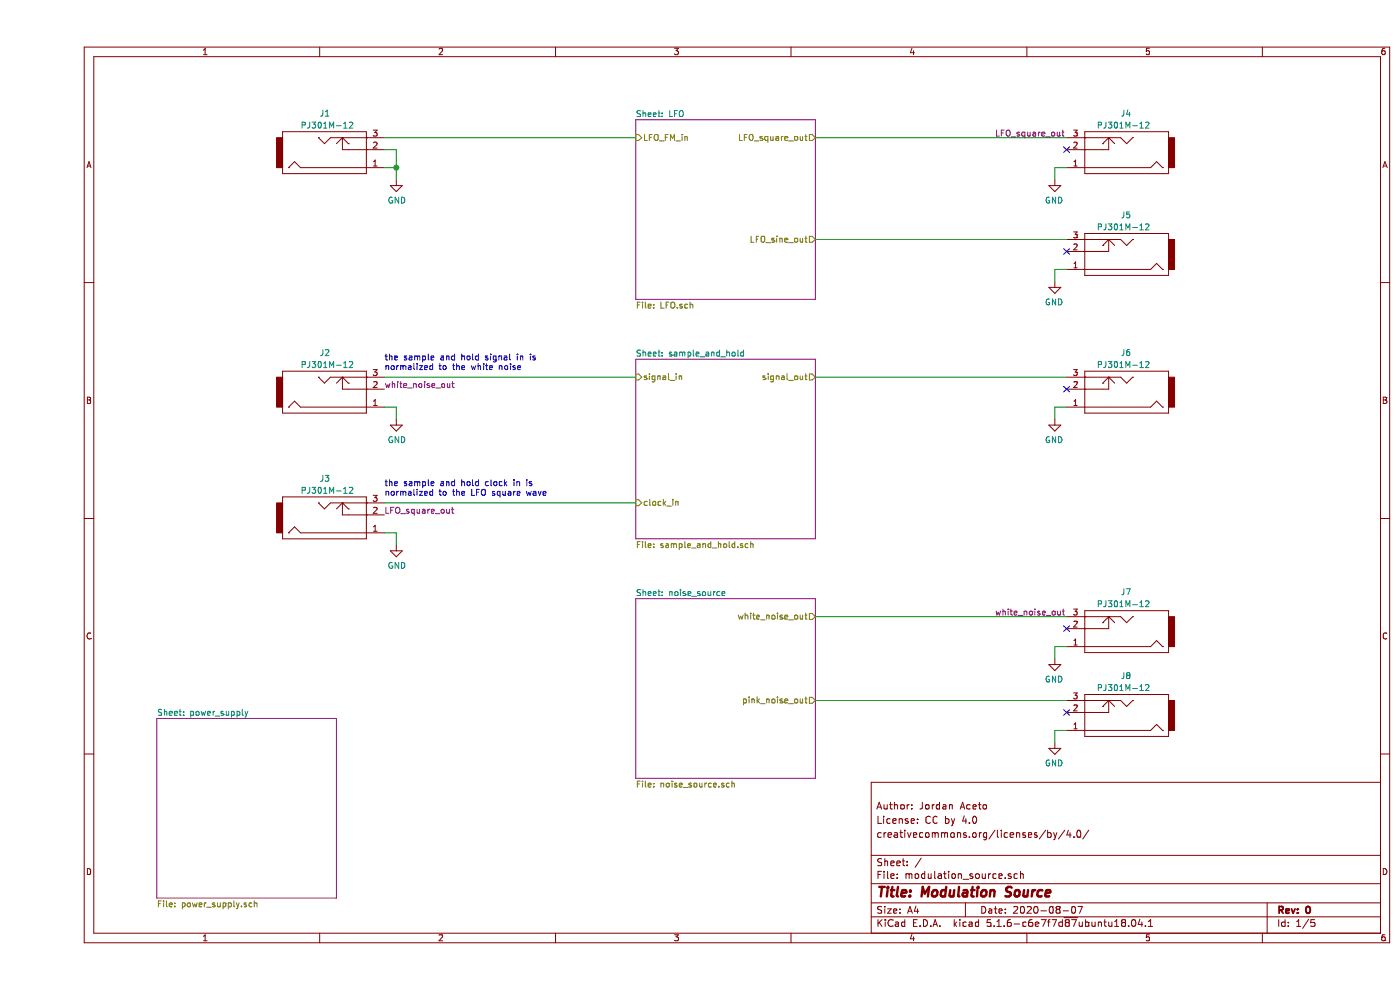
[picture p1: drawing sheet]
EESchema Schematic File Version 4
EELAYER 30 0
EELAYER END
$Descr A4 11693 8268
encoding utf-8
Sheet 1 5
Title "Modulation Source"
Date "2020-08-07"
Rev "0"
Comp ""
Comment1 "creativecommons.org/licenses/by/4.0/"
Comment2 "License: CC by 4.0"
Comment3 "Author: Jordan Aceto"
Comment4 ""
$EndDescr
$Sheet
S 5000 1000 1500 1500
U 5F2E6562
F0 "LFO" 50
F1 "LFO.sch" 50
F2 "LFO_FM_in" I L 5000 1150 50 
F3 "LFO_square_out" O R 6500 1150 50 
F4 "LFO_sine_out" O R 6500 2000 50 
$EndSheet
$Sheet
S 5000 3000 1500 1500
U 5F3E368C
F0 "sample_and_hold" 50
F1 "sample_and_hold.sch" 50
F2 "signal_in" I L 5000 3150 50 
F3 "clock_in" I L 5000 4200 50 
F4 "signal_out" O R 6500 3150 50 
$EndSheet
$Sheet
S 5000 5000 1500 1500
U 5F42106F
F0 "noise_source" 50
F1 "noise_source.sch" 50
F2 "white_noise_out" O R 6500 5150 50 
F3 "pink_noise_out" O R 6500 5850 50 
$EndSheet
$Sheet
S 1000 6000 1500 1500
U 5F42BEAB
F0 "power_supply" 50
F1 "power_supply.sch" 50
$EndSheet
$Comp
L modulation_source_parts:PJ301M-12 J1
U 1 1
P 2450 1250
F 0 "J1" H 2450 950 50  0000 R CNN
F 1 "PJ301M-12" H 2650 1050 50  0000 R CNN
F 2 "modulation_source:PJ301M-12" H 2450 1250 50  0001 C CNN
F 3 "" H 2450 1250 50  0000 C CNN
	1    2450 1250
	1    0    0    1   
$EndComp
$Comp
L power:GND #PWR0101
U 1 1
P 3000 1500
F 0 "#PWR0101" H 3000 1250 50  0001 C CNN
F 1 "GND" H 3005 1327 50  0000 C CNN
F 2 "" H 3000 1500 50  0001 C CNN
F 3 "" H 3000 1500 50  0001 C CNN
	1    3000 1500
	1    0    0    -1  
$EndComp
Wire Wire Line
	3000 1500 3000 1400
Wire Wire Line
	3000 1400 2900 1400
Wire Wire Line
	2900 1250 3000 1250
Wire Wire Line
	3000 1250 3000 1400
Connection ~ 3000 1400
Wire Wire Line
	2900 1150 5000 1150
$Comp
L modulation_source_parts:PJ301M-12 J2
U 1 1
P 2450 3250
F 0 "J2" H 2450 2950 50  0000 R CNN
F 1 "PJ301M-12" H 2650 3050 50  0000 R CNN
F 2 "modulation_source:PJ301M-12" H 2450 3250 50  0001 C CNN
F 3 "" H 2450 3250 50  0000 C CNN
	1    2450 3250
	1    0    0    1   
$EndComp
$Comp
L power:GND #PWR0102
U 1 1
P 3000 3500
F 0 "#PWR0102" H 3000 3250 50  0001 C CNN
F 1 "GND" H 3005 3327 50  0000 C CNN
F 2 "" H 3000 3500 50  0001 C CNN
F 3 "" H 3000 3500 50  0001 C CNN
	1    3000 3500
	1    0    0    -1  
$EndComp
Wire Wire Line
	3000 3500 3000 3400
Wire Wire Line
	3000 3400 2900 3400
Wire Wire Line
	2900 3150 5000 3150
$Comp
L modulation_source_parts:PJ301M-12 J3
U 1 1
P 2450 4300
F 0 "J3" H 2450 4000 50  0000 R CNN
F 1 "PJ301M-12" H 2650 4100 50  0000 R CNN
F 2 "modulation_source:PJ301M-12" H 2450 4300 50  0001 C CNN
F 3 "" H 2450 4300 50  0000 C CNN
	1    2450 4300
	1    0    0    1   
$EndComp
$Comp
L power:GND #PWR0103
U 1 1
P 3000 4550
F 0 "#PWR0103" H 3000 4300 50  0001 C CNN
F 1 "GND" H 3005 4377 50  0000 C CNN
F 2 "" H 3000 4550 50  0001 C CNN
F 3 "" H 3000 4550 50  0001 C CNN
	1    3000 4550
	1    0    0    -1  
$EndComp
Wire Wire Line
	3000 4550 3000 4450
Wire Wire Line
	3000 4450 2900 4450
Wire Wire Line
	2900 4200 5000 4200
$Comp
L modulation_source_parts:PJ301M-12 J4
U 1 1
P 9050 1250
F 0 "J4" H 9050 950 50  0000 R CNN
F 1 "PJ301M-12" H 9250 1050 50  0000 R CNN
F 2 "modulation_source:PJ301M-12" H 9050 1250 50  0001 C CNN
F 3 "" H 9050 1250 50  0000 C CNN
	1    9050 1250
	-1   0    0    1   
$EndComp
$Comp
L power:GND #PWR0104
U 1 1
P 8500 1500
F 0 "#PWR0104" H 8500 1250 50  0001 C CNN
F 1 "GND" H 8505 1327 50  0000 C CNN
F 2 "" H 8500 1500 50  0001 C CNN
F 3 "" H 8500 1500 50  0001 C CNN
	1    8500 1500
	-1   0    0    -1  
$EndComp
Wire Wire Line
	8500 1500 8500 1400
Wire Wire Line
	8500 1400 8600 1400
Wire Wire Line
	8600 1150 6500 1150
$Comp
L modulation_source_parts:PJ301M-12 J5
U 1 1
P 9050 2100
F 0 "J5" H 9050 1800 50  0000 R CNN
F 1 "PJ301M-12" H 9250 1900 50  0000 R CNN
F 2 "modulation_source:PJ301M-12" H 9050 2100 50  0001 C CNN
F 3 "" H 9050 2100 50  0000 C CNN
	1    9050 2100
	-1   0    0    1   
$EndComp
$Comp
L power:GND #PWR0105
U 1 1
P 8500 2350
F 0 "#PWR0105" H 8500 2100 50  0001 C CNN
F 1 "GND" H 8505 2177 50  0000 C CNN
F 2 "" H 8500 2350 50  0001 C CNN
F 3 "" H 8500 2350 50  0001 C CNN
	1    8500 2350
	-1   0    0    -1  
$EndComp
Wire Wire Line
	8500 2350 8500 2250
Wire Wire Line
	8500 2250 8600 2250
$Comp
L modulation_source_parts:PJ301M-12 J6
U 1 1
P 9050 3250
F 0 "J6" H 9050 2950 50  0000 R CNN
F 1 "PJ301M-12" H 9250 3050 50  0000 R CNN
F 2 "modulation_source:PJ301M-12" H 9050 3250 50  0001 C CNN
F 3 "" H 9050 3250 50  0000 C CNN
	1    9050 3250
	-1   0    0    1   
$EndComp
$Comp
L power:GND #PWR0106
U 1 1
P 8500 3500
F 0 "#PWR0106" H 8500 3250 50  0001 C CNN
F 1 "GND" H 8505 3327 50  0000 C CNN
F 2 "" H 8500 3500 50  0001 C CNN
F 3 "" H 8500 3500 50  0001 C CNN
	1    8500 3500
	-1   0    0    -1  
$EndComp
Wire Wire Line
	8500 3500 8500 3400
Wire Wire Line
	8500 3400 8600 3400
Wire Wire Line
	8600 3150 6500 3150
$Comp
L modulation_source_parts:PJ301M-12 J7
U 1 1
P 9050 5250
F 0 "J7" H 9050 4950 50  0000 R CNN
F 1 "PJ301M-12" H 9250 5050 50  0000 R CNN
F 2 "modulation_source:PJ301M-12" H 9050 5250 50  0001 C CNN
F 3 "" H 9050 5250 50  0000 C CNN
	1    9050 5250
	-1   0    0    1   
$EndComp
$Comp
L power:GND #PWR0107
U 1 1
P 8500 5500
F 0 "#PWR0107" H 8500 5250 50  0001 C CNN
F 1 "GND" H 8505 5327 50  0000 C CNN
F 2 "" H 8500 5500 50  0001 C CNN
F 3 "" H 8500 5500 50  0001 C CNN
	1    8500 5500
	-1   0    0    -1  
$EndComp
Wire Wire Line
	8500 5500 8500 5400
Wire Wire Line
	8500 5400 8600 5400
Wire Wire Line
	8600 5150 6500 5150
NoConn ~ 8600 1250
NoConn ~ 8600 2100
NoConn ~ 8600 3250
NoConn ~ 8600 5250
Text Label 8000 1150 0    50   ~ 0
LFO_square_out
Text Label 2900 4300 0    50   ~ 0
LFO_square_out
Text Label 8000 5150 0    50   ~ 0
white_noise_out
Text Label 2900 3250 0    50   ~ 0
white_noise_out
Wire Wire Line
	6500 2000 8600 2000
Text Notes 2900 3100 0    50   ~ 0
the sample and hold signal in is\nnormalized to the white noise
Text Notes 2900 4150 0    50   ~ 0
the sample and hold clock in is\nnormalized to the LFO square wave
$Comp
L modulation_source_parts:PJ301M-12 J8
U 1 1
P 9050 5950
F 0 "J8" H 9050 5650 50  0000 R CNN
F 1 "PJ301M-12" H 9250 5750 50  0000 R CNN
F 2 "modulation_source:PJ301M-12" H 9050 5950 50  0001 C CNN
F 3 "" H 9050 5950 50  0000 C CNN
	1    9050 5950
	-1   0    0    1   
$EndComp
$Comp
L power:GND #PWR01
U 1 1
P 8500 6200
F 0 "#PWR01" H 8500 5950 50  0001 C CNN
F 1 "GND" H 8505 6027 50  0000 C CNN
F 2 "" H 8500 6200 50  0001 C CNN
F 3 "" H 8500 6200 50  0001 C CNN
	1    8500 6200
	-1   0    0    -1  
$EndComp
Wire Wire Line
	8500 6200 8500 6100
Wire Wire Line
	8500 6100 8600 6100
Wire Wire Line
	8600 5850 6500 5850
NoConn ~ 8600 5950
$EndSCHEMATC
